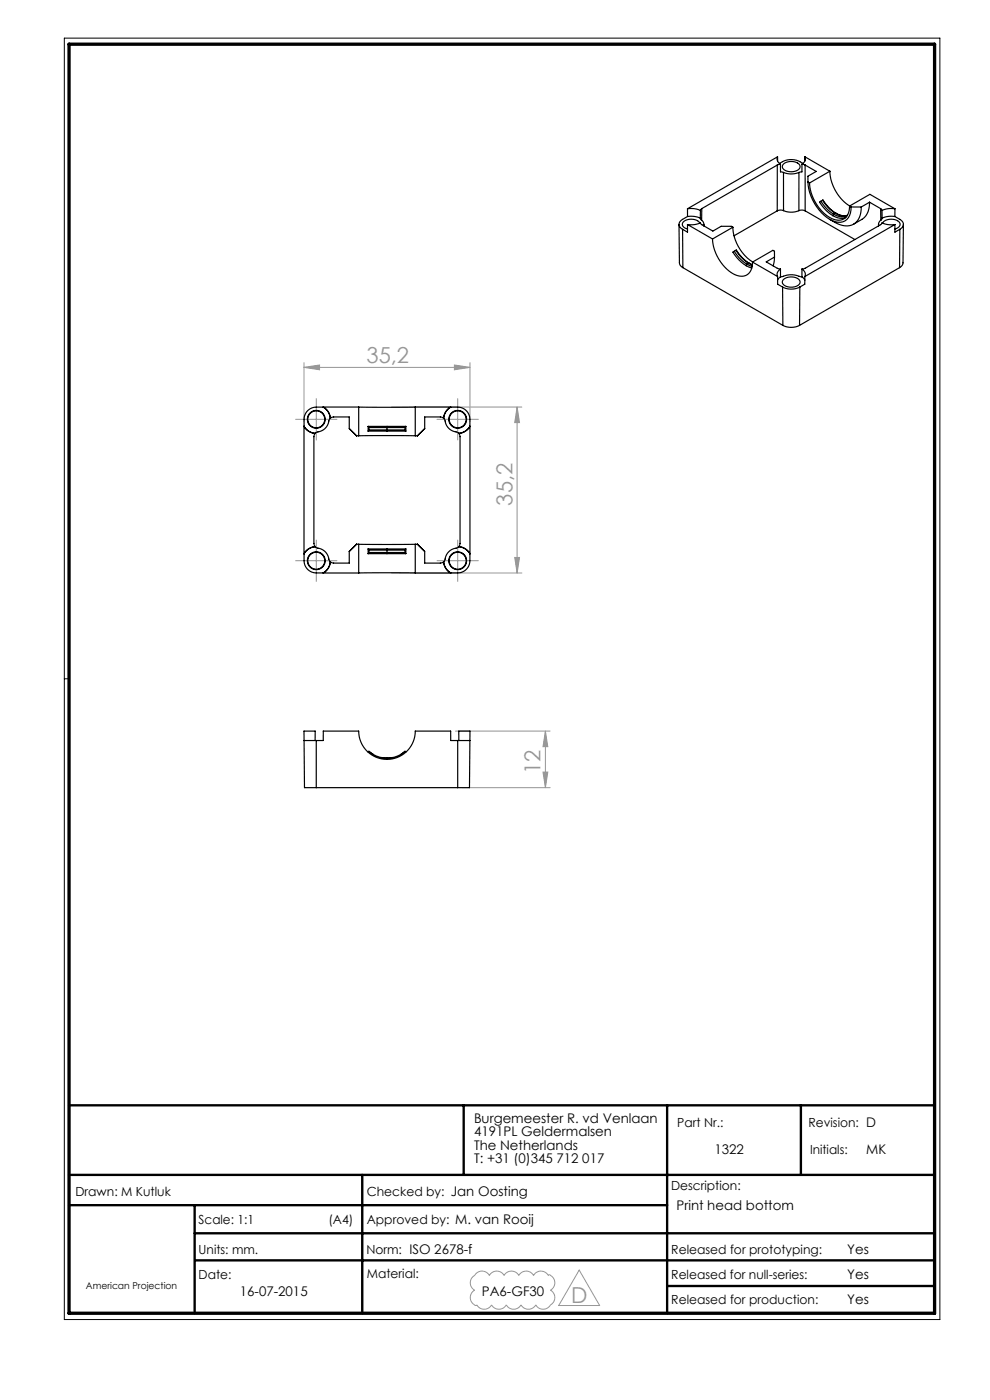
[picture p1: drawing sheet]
<svg xmlns="http://www.w3.org/2000/svg" width="210mm" height="297mm" viewBox="0 0 210 297" stroke-linecap="round" stroke-linejoin="round" font-family="sans-serif">
<path d="M13.6 8.1h185.8v271.8h-185.8zM14.6 144h-1" fill="none" stroke="#000" stroke-width=".21"/>
<path d="M14.6 234.5h183.6M98.4 234.5v14.7M141.5 234.5v44.1M169.9 234.5v14.7M14.6 249.2h183.6M14.6 255.7h126.9M41.3 255.7v22.9M76.8 249.2v29.4M41.3 261.6h156.9M41.4 267.4h156.8M141.5 272.8h56.7" fill="none" stroke="#000" stroke-width=".5"/>
<path d="M14.6 9.4h183.6v269.2h-183.6z" fill="none" stroke="#000" stroke-width=".7"/>
<g fill="none" stroke="#959595" stroke-width=".21">
<path d="M64.5 77.9l3.3-.5v1zM64.5 76.9v12.5M64.5 77.9h35.2M96.4 77.4l3.3 .5-3.3 .5zM99.7 76.9v12.5M64.6 89h5M67.1 86.5v5M83.1 86.4h27.6M94.6 89h5M97.1 86.5v5M109.7 86.4v35.2M109.7 86.4l.5 3.3h-1z"/>
<path d="M64.6 119h5M67.1 116.5v5M94.6 119h5M97.1 116.5v5M109.2 118.3h1l-.5 3.3zM83.1 121.6h27.6M96.6 155.1h20.1M115.7 155.1v12M115.7 155.1l.5 3.3h-1zM98.1 167.1h18.6M115.2 163.8h1l-.5 3.3zM100.2 270.9l.3-.2a1.88 1.88 0 0 1 3.3-.1 1.79 1.79 0 0 1 3.1 0 1.79 1.79 0 0 1 3.2 0 1.79 1.79 0 0 1 3.1 0 1.79 1.79 0 0 1 3.1 0v-.1a1.43 1.43 0 0 1 1.4 1.6 1.79 1.79 0 0 1-.9 1.6 1.88 1.88 0 0 1-.1 3.3 1.79 1.79 0 0 1-3.1-.2 1.79 1.79 0 0 1-3.1 0 1.79 1.79 0 0 1-3.1 0 1.79 1.79 0 0 1-3.1 0 1.79 1.79 0 0 1-3.2 0v.1a1.43 1.43 0 0 1-1.3-1.6 1.79 1.79 0 0 1 .9-1.6 1.79 1.79 0 0 1-.5-2.8z"/>
<path d="M122.9 269.4l4.3 7.6h-8.7z"/>
</g>
<g fill="none" stroke="#959595" stroke-width=".21" stroke-dasharray="15.2 1.3 1.3 1.3">
<path d="M64.6 89h-1.9M67.1 86.5v-1.9M67.1 91.5v1.8M69.6 89h1.9M94.6 89h-1.9M97.1 86.5v-1.9M97.1 91.5v1.8M99.6 89h1.9M64.6 119h-1.9M67.1 116.5v-1.9M69.6 119h1.9M94.6 119h-1.9"/>
<path d="M97.1 116.5v-1.9M99.6 119h1.9M67.1 121.5v1.8M97.1 121.5v1.8"/>
</g>
<g fill="#959595">
<path d="M64.5 77.9l3.3-.5v1zM96.4 77.4l3.3 .5-3.3 .5z"/>
<path d="M115.7 155.1l.5 3.3h-1zM115.2 163.8h1l-.5 3.3zM109.7 86.4l.5 3.3h-1zM109.2 118.3h1l-.5 3.3z"/>
</g>
<g fill="none" stroke="#000" stroke-width=".25">
<path d="M164.9 35v9.7M164.9 35l-16 9.3M164.9 33.3a1.22 1.22 0 0 0 .7 1.5M164.9 33.3l-19.1 11M164.9 33.3v.9M165.3 34.7a4.2 4.2 0 0 1 5 0M165.6 34.8l-.7 .2M165.6 34.8v1.7l.6 .1M166.2 36.6a4.3 4.3 0 0 0 3.3 0M166.2 36.6v8.1M166.3 34.8a2.41 2.41 0 0 1 3.4 .4 1.76 1.76 0 0 1-2.3 1.2 1.17 1.17 0 0 1-1.4-1.4zM169.5 36.6v8.1"/>
<path d="M170.1 34.8l.7 .2M170.1 34.8v1.7l-.6 .1M170.7 33.3a1.22 1.22 0 0 1-.6 1.5M170.7 33.3l5.3 3M170.7 33.3v.9M170.8 35v9.7M170.8 35l2.3 1.4-1.7 1v1.2M171.4 38.6a9.7 9.7 0 0 0 5.8 8.4 2.5 2.5 0 0 0 3.3-2.4v-.7M171.4 38.6l.3 .2M171.7 38.8a9 9 0 0 0 5.5 7.8 2.37 2.37 0 0 0 3-2.5v-.4M176 36.3a9.3 9.3 0 0 0 4.2 7.4M176 36.3l-4.3 2.5"/>
<path d="M144 47.6l.1 8.2 .2 .6 .6 .4M144.8 48.7l.1 8.1M144.9 56.8l21.2 12.2M145.8 47.6a4.8 4.8 0 0 0 2.8-.3l.3 .4 2.3 1.3 1.8-1h2.1l.4 .2M145.8 44.3a4.8 4.8 0 0 1 2.8 .3M145.8 47.6v1.7l-1-.6M145.8 44.3v1.6M145.8 47.6l5.3 3.1M145.8 45.9a4.7 4.7 0 0 1 2.7 .4M145.8 45.9l-1 .6a1.12 1.12 0 0 0-.8 1.1 1.12 1.12 0 0 0 .8 1.1M148.5 47.3a2.4 2.4 0 0 0-3.7 .1 1.12 1.12 0 0 0 1 1.2M148.5 46.3l.1 .2a1.31 1.31 0 0 1 .7 1.4"/>
<path d="M148.6 44.6l-.1 1.7M148.9 44.3l-.3 .3M148.9 44.3l-.1 2.4M149.3 47.6v.3M151.1 50.7a8.9 8.9 0 0 0 5.4 7.8 2.37 2.37 0 0 0 3.1-2.5v-.4M155.5 48.2a9.3 9.3 0 0 0 4.2 7.4M155.5 48.2l-4.4 2.5M155.8 53.3l-.3 .2a7.3 7.3 0 0 0 2.8 2.9M155.8 53.3l1 1.4 1.7 1.4M156.1 53.1h.1a8.3 8.3 0 0 0 2.7 2.7M156.1 53.1l1.1 1.4 1.6 1.4M156.1 53.1l-.3 .2"/>
<path d="M158.3 56.4l1.2 .4M158.5 56.1l-.2 .3M158.5 56.1l1 .4M158.8 55.9l.8 .3M158.8 55.9l-.3 .2M158.9 55.8l.7 .4M158.9 55.8l-.1 .1M159.6 55.6l5.3 3.1M164.3 54.5l-1.8 1.1 2.4 1.3 .7 .2M164.3 54.5l-.3 1.9M164.3 54.5v-1.2l-.4-.2-4.3 2.5M164.9 44.7l-9.2 5.3"/>
<path d="M164.9 58.7l.1 1.6 1 .6M165.6 57.1a1.26 1.26 0 0 0-.7 1.6M165.6 57.1v1.6M165.6 58.7l-.7 .7M165.6 58.7l.6-.1a5.3 5.3 0 0 1 3.9 .1M166.2 44.7l-.6-.1-.7 .1M166.2 44.7a4.2 4.2 0 0 0 3.3 0M166.3 59.2a2.41 2.41 0 0 1 3.4 .5 1.76 1.76 0 0 1-2.3 1.2 1.17 1.17 0 0 1-1.4-1.4zM169.5 44.7l.7-.1 .6 .1M170.1 58.7l.6 .7M170.1 57.1a1.26 1.26 0 0 1 .6 1.6M170.1 57.1v1.6"/>
<path d="M170.7 58.7v1.6l-1 .6M170.8 44.7l10.5 6.1M174.1 42.7l-.2 .1a7.3 7.3 0 0 0 2.8 3M174.1 42.7l1.1 1.4 1.6 1.4M174.5 42.5l.1-.1a8.3 8.3 0 0 0 2.7 2.8M174.5 42.5l1.1 1.4 1.6 1.3M174.5 42.5l-.4 .2M176.7 45.8l1.5 .5 1.1-.1M176.8 45.5l1.7 .5 1.1-.2M176.8 45.5l-.1 .3M177.2 45.2l-.4 .3M177.3 45.2h-.1"/>
<path d="M177.3 45.2l1.3 .5h1.1h-1.4l-1.1-.5M179.6 45.8l-.1 .2M179.7 45.7l-.1 .1M180.2 43.7l.3 .2M180.2 43.7l4.3-2.5 5.3 3.1M180.5 43.9h2.2M182.7 43.9a3.7 3.7 0 0 1-2.5 4 6 6 0 0 1-4.2-1.4M182.8 46.5l-1.7 1.1M184.4 42.9a4 4 0 0 1-1.6 3.6M184.4 42.9l-1.7 1M184.4 42.9l2.4 1.4M186.4 47.6v.3"/>
<path d="M186.8 44.3l.3 .3M186.8 44.3v2.4M187.1 44.6v1.7M187.1 46.3v.2a1.31 1.31 0 0 0-.7 1.4M187.2 47.3a2.44 2.44 0 0 1 3.7 0 1.06 1.06 0 0 1-1.1 1.3M189.8 45.9l1.1 .6a1.12 1.12 0 0 1 .7 1.1 1.12 1.12 0 0 1-.7 1.1M189.8 45.9a4.7 4.7 0 0 0-2.7 .4M189.8 47.6a4.8 4.8 0 0 1-2.7-.3l-.3 .4-16 9.2-.7 .2M189.8 44.3a4.8 4.8 0 0 0-2.7 .3M189.8 44.3v1.6M189.8 47.6v1.7l1.1-.6M189.8 47.6l-19.1 11.1"/>
<path d="M190.8 56.8l-21.2 12.2M190.9 48.7l-.1 8.1M191.6 47.6l-.1 8.2-.2 .6-.5 .4M166 60.9a4 4 0 0 0 3.7 0M166 60.9l.1 8.1M166.1 69a3.9 3.9 0 0 0 3.5 0M169.7 60.9l-.1 8.1M66.8 91.9a3.1 3.1 0 0 1-2.3-1.5 3 3 0 0 0 2.4 1.5M66.8 91.9h.1M66.9 91.9l-.3 .7v22.7l.3 .7M68.6 86.4a2.98 2.98 0 0 1 1.5 2.3M68.6 86.4h-1.5a2.59 2.59 0 0 0-2.6 2.6v30a2.59 2.59 0 0 0 2.6 2.5l9 .1"/>
<path d="M68.6 86.4a3 3 0 0 1 1.5 2.3M68.6 86.4h7.5M68.6 86.4h.1M70.1 88.7l-.2 .3a2.99 2.99 0 0 1-2.8 2.7l-.3 .2M70.1 88.7h.1M70.1 88.7l.6-.2h3.4v2.4l1.5 1.6M74.1 90.9l1.5 1.6M75.6 92.5h.5M75.6 92.5h.1M76.1 86.4h12M76.1 92.5h12M76.1 86.4v6.1"/>
<path d="M78.1 90.5h4M78.1 91.5h4M78.1 90.5l.2 .2M78.1 90.5v1M78.3 91.2l-.2 .3M78.3 91.2h3.8M78.3 90.7h3.8M78.3 90.7v.5M82.1 90.5h4M82.1 91.5h4M82.1 91.2h3.8M82.1 91.2v.3"/>
<path d="M82.1 90.5v.2M82.1 90.7h3.8M82.1 90.7v.5M85.9 91.2l.2 .3M85.9 90.7v.5M86.1 90.5l-.2 .2M86.1 90.5v1M88.1 92.5h.5M88.1 86.4h7.5M88.1 86.4v6.1M88.5 92.5h.1M90.1 90.9l-1.6 1.6"/>
<path d="M90.1 90.9l-1.5 1.6M94.1 88.7l-.7-.2h-3.3v2.4M94.1 88.7l.2 .3a2.99 2.99 0 0 0 2.8 2.7l.2 .2M94.1 88.7h.1M95.6 86.4a3 3 0 0 0-1.5 2.3M95.6 86.4h.1M95.6 86.4a2.98 2.98 0 0 0-1.5 2.3M95.6 86.4h1.5a2.59 2.59 0 0 1 2.6 2.6v30a2.59 2.59 0 0 1-2.6 2.5l-9 .1M97.3 91.9a3.1 3.1 0 0 0 2.4-1.5 3 3 0 0 1-2.4 1.5zM97.3 91.9l.3 .7v22.7l-.3 .7M97.3 91.9h.1M64.5 117.5h.1"/>
<path d="M66.8 116a2.98 2.98 0 0 0-2.3 1.5M66.8 116l.3 .2a2.99 2.99 0 0 1 2.8 2.7l.2 .3M66.9 116a3 3 0 0 0-2.4 1.5M66.9 116h-.1M70.1 119.2a2.98 2.98 0 0 1-1.5 2.3M70.1 119.2a3 3 0 0 1-1.5 2.4M70.1 119.2h.1M74.1 117v2.5h-3.3l-.7-.3M75.6 115.5h.1M75.6 115.5l-1.5 1.5M75.6 115.5h.5M76.1 115.5h12"/>
<path d="M76.1 115.5v6.1M78.1 116.5h4M78.1 117.5h4M78.1 116.5l.2 .2M78.1 116.5v1M78.3 116.7h3.8M78.3 117.2l-.2 .3M78.3 117.2h3.8M78.3 116.7v.5M82.1 116.5h4M82.1 117.5h4M82.1 116.7h3.8"/>
<path d="M82.1 116.5v.2M82.1 117.2v.3M82.1 117.2h3.8M82.1 116.7v.5M85.9 117.2l.2 .3M85.9 116.7v.5M86.1 116.5l-.2 .2M86.1 116.5v1M88.1 115.5v6.1M88.1 115.5h.5M88.5 115.5l1.6 1.5M88.6 115.5l1.5 1.5v2.5h3.4l.6-.3"/>
<path d="M88.6 115.5h-.1M94.1 119.2a3 3 0 0 0 1.5 2.4M94.1 119.2h.1M94.1 119.2a2.98 2.98 0 0 0 1.5 2.3M97.3 116a3 3 0 0 1 2.4 1.5M97.3 116h.1M97.3 116a2.98 2.98 0 0 1 2.4 1.5M97.3 116l-.2 .2a2.99 2.99 0 0 0-2.8 2.7l-.2 .3M99.7 117.5h.1M68.6 121.5v.1M76.1 121.6h12M95.6 121.5v.1"/>
<path d="M64.5 157.1l.1 10h2.5M64.5 157.1h2.6M64.5 157.1v-2h2.4l-.1 2M67.1 157.1h1.5v-2h7.5a6 6 0 0 0 6 6 6 6 0 0 0 6-6h7.5v2h1.5M67.1 157.1v10M78.3 159.4l.8 .6-.1-.1M78.3 159.4l1.5 1 1.1 .3M78.3 159.4l-.2 .2M85.9 159.4l-.8 .6M85.9 159.4l-1.5 1-1.2 .3M85.9 159.4l.2 .2M97.1 157.1h2.6"/>
<path d="M97.1 157.1v10M97.3 157.1v-2h2.4l-.1 12h-2.5M67.1 167.1h30M80.9 160.7h-.1l1.3 .1M80.9 160.7l1.2 .1M82.1 160.8v.3M83.2 160.7l-1.1 .1M83.3 160.7h.1l-1.3 .1"/>
<circle cx="67.1" cy="89" r="1.8"/>
<circle cx="67.1" cy="89" r="1.89"/>
<circle cx="97.1" cy="89" r="1.8"/>
<circle cx="97.1" cy="89" r="1.89"/>
<circle cx="67.1" cy="119" r="1.89"/>
<circle cx="67.1" cy="119" r="1.8"/>
<circle cx="97.1" cy="119" r="1.89"/>
<circle cx="97.1" cy="119" r="1.8"/>
</g>
<g font-size="4.7" fill="#959595">
<text x="77.7" y="76.9">35,2</text>
<text x="108.7" y="107.3" transform="rotate(-90 108.7 107.3)">35,2</text>
<text x="114.7" y="164.3" transform="rotate(-90 114.7 164.3)">12</text>
<text x="121.2" y="276.3">D</text>
</g>
<g font-size="2.8">
<text x="100.5" y="238.2">Burgemeester R. vd Venlaan</text>
<text x="100.5" y="241.1">4191PL Geldermalsen</text>
<text x="100.5" y="243.9">The Netherlands</text>
<text x="151.5" y="244.7">1322</text>
<text x="183.8" y="244.8">MK</text>
<text x="100.5" y="246.7">T: +31 (0)345 712 017</text>
<text x="143.5" y="256.7">Print head bottom</text>
<text x="179.7" y="266">Yes</text>
<text x="50.9" y="275">16-07-2015</text>
<text x="102.2" y="275">PA6-GF30</text>
<text x="179.7" y="271.4">Yes</text>
<text x="179.7" y="276.6">Yes</text>
</g>
<g font-size="2.7">
<text x="143.7" y="239.1">Part Nr.:</text>
<text x="171.5" y="239.1">Revision: D</text>
<text x="171.8" y="244.8">Initials:</text>
<text x="16" y="253.7">Drawn: M Kutluk</text>
<text x="77.8" y="253.7">Checked by: Jan Oosting</text>
<text x="142.4" y="252.5">Description:</text>
<text x="42.1" y="259.7">Scale: 1:1</text>
<text x="69.7" y="259.7">(A4)</text>
<text x="77.8" y="259.7">Approved by: M. van Rooij</text>
<text x="42.1" y="266">Units: mm.</text>
<text x="77.7" y="266">Norm: ISO 2678-f</text>
<text x="142.4" y="266">Released for prototyping:</text>
<text x="42.1" y="271.3">Date:</text>
<text x="77.8" y="271">Material:</text>
<text x="142.4" y="271.3">Released for null-series:</text>
<text x="142.4" y="276.6">Released for production:</text>
</g>
<text font-size="2" x="18.2" y="273.4">American Projection</text>
</svg>
